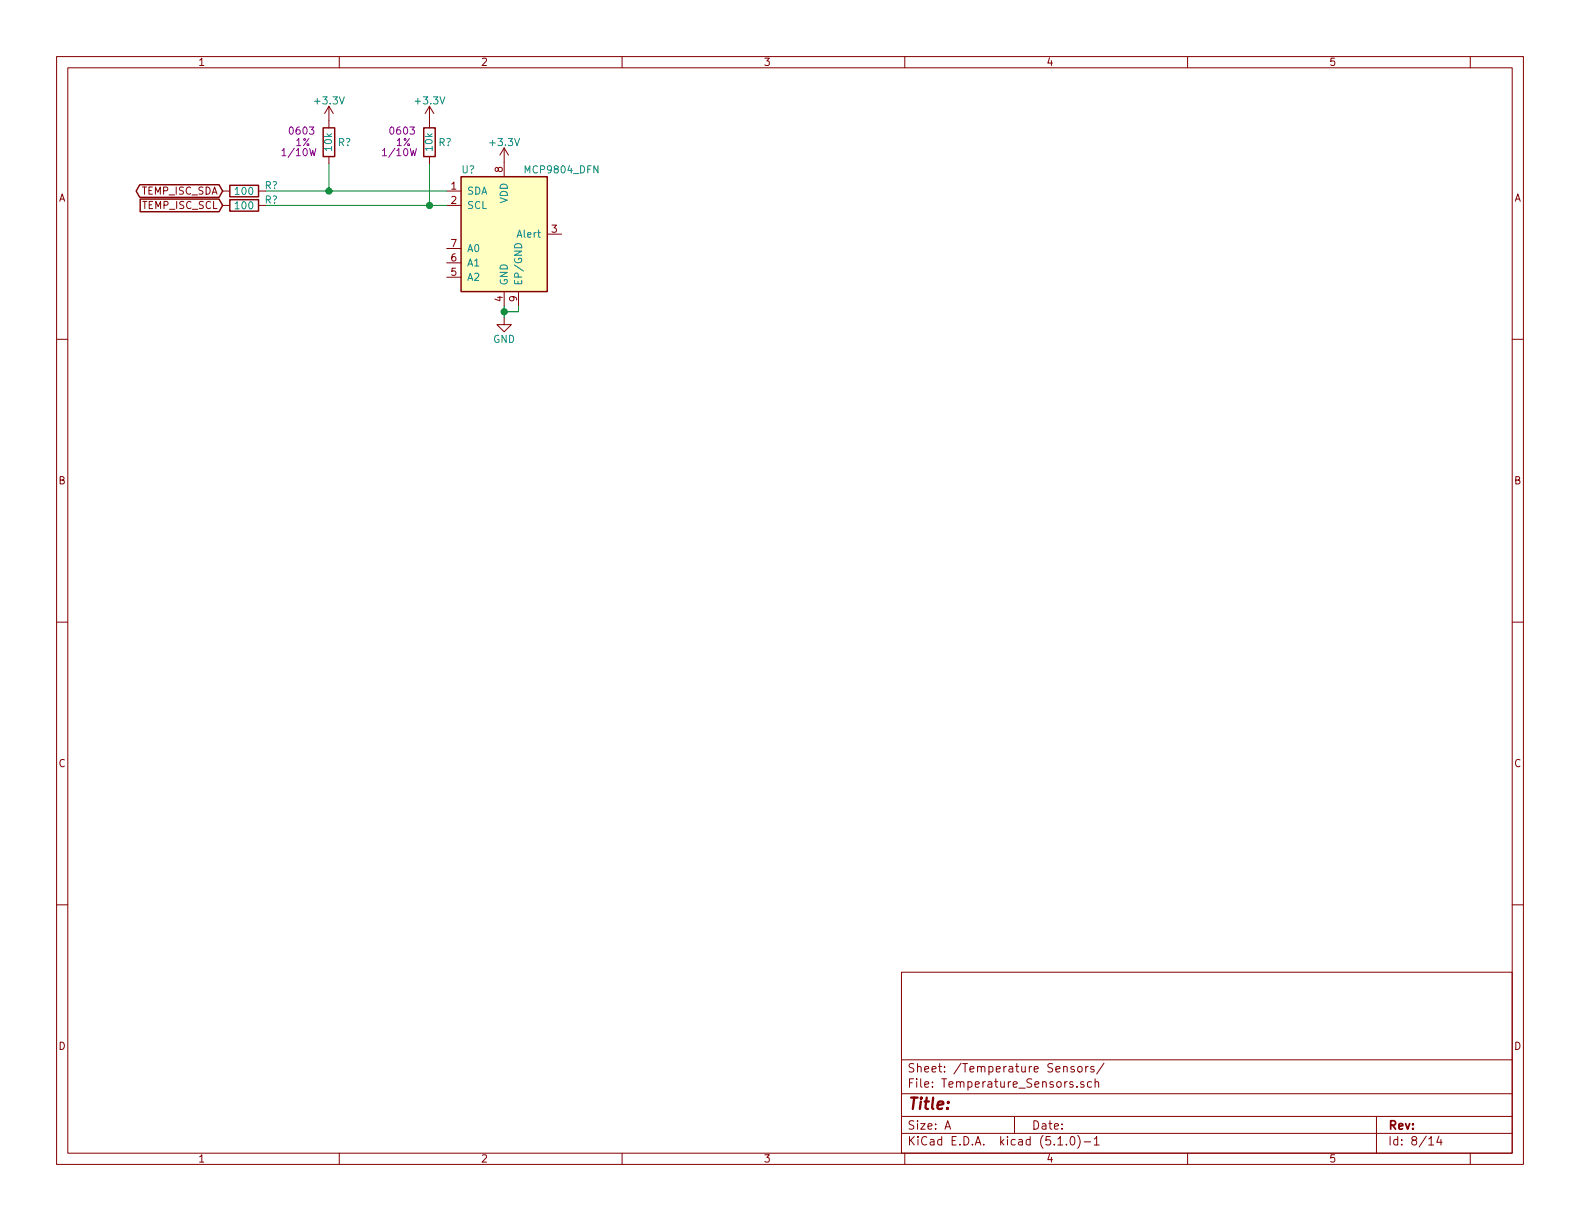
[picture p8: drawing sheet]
EESchema Schematic File Version 4
LIBS:VFD_Clock-cache
EELAYER 29 0
EELAYER END
$Descr A 11000 8500
encoding utf-8
Sheet 8 14
Title ""
Date ""
Rev ""
Comp ""
Comment1 ""
Comment2 ""
Comment3 ""
Comment4 ""
$EndDescr
$Comp
L Sensor_Temperature:MCP9804_DFN U?
U 1 1
P 3510 1630
F 0 "U?" H 3260 2080 50  0000 C CNN
F 1 "MCP9804_DFN" H 3910 2080 50  0000 C CNN
F 2 "Package_DFN_QFN:DFN-8-1EP_3x3mm_P0.65mm_EP1.55x2.4mm" H 2410 1130 50  0001 C CNN
F 3 "http://ww1.microchip.com/downloads/en/DeviceDoc/22203b.pdf" H 3260 2080 50  0001 C CNN
	1    3510 1630
	1    0    0    -1  
$EndComp
$Comp
L power:GND #PWR?
U 1 1
P 3510 2210
F 0 "#PWR?" H 3510 1960 50  0001 C CNN
F 1 "GND" H 3510 2060 50  0000 C CNN
F 2 "" H 3510 2210 50  0001 C CNN
F 3 "" H 3510 2210 50  0001 C CNN
	1    3510 2210
	1    0    0    -1  
$EndComp
Wire Wire Line
	3510 2210 3510 2170
Wire Wire Line
	3510 2170 3510 2130
Wire Wire Line
	3510 2170 3610 2170
Wire Wire Line
	3610 2170 3610 2130
Connection ~ 3510 2170
$Comp
L power:+3.3V #PWR?
U 1 1
P 3510 1130
F 0 "#PWR?" H 3510 980 50  0001 C CNN
F 1 "+3.3V" H 3510 1270 50  0000 C CNN
F 2 "" H 3510 1130 50  0001 C CNN
F 3 "" H 3510 1130 50  0001 C CNN
	1    3510 1130
	1    0    0    -1  
$EndComp
$Comp
L Custom_Library:R_Custom R?
U 1 1
P 2290 990
AR Path="/5BAAE1F3/5CB2CD24" Ref="R?"  Part="1" 
AR Path="/5BAAE1DC/5CB2CD24" Ref="R?"  Part="1" 
AR Path="/5CAD2DA3/5CB2CD24" Ref="R?"  Part="1" 
F 0 "R?" H 2230 990 50  0000 R CNN
F 1 "10k" V 2290 990 50  0000 C CNN
F 2 "Resistors_SMD:R_0603" H 2290 990 50  0001 C CNN
F 3 "" H 2290 990 50  0001 C CNN
F 4 "0603" H 2480 1070 50  0000 C CNN "display_footprint"
F 5 "1%" H 2470 990 50  0000 C CNN "Tolerance"
F 6 "1/10W" H 2500 920 50  0000 C CNN "Wattage"
F 7 "RMCF0603FT10K0CT-ND" H 2590 1390 60  0001 C CNN "Digi-Key PN"
	1    2290 990 
	-1   0    0    -1  
$EndComp
$Comp
L Custom_Library:R_Custom R?
U 1 1
P 2990 990
AR Path="/5BAAE1F3/5CB2CD2E" Ref="R?"  Part="1" 
AR Path="/5BAAE1DC/5CB2CD2E" Ref="R?"  Part="1" 
AR Path="/5CAD2DA3/5CB2CD2E" Ref="R?"  Part="1" 
F 0 "R?" H 2930 990 50  0000 R CNN
F 1 "10k" V 2990 990 50  0000 C CNN
F 2 "Resistors_SMD:R_0603" H 2990 990 50  0001 C CNN
F 3 "" H 2990 990 50  0001 C CNN
F 4 "0603" H 3180 1070 50  0000 C CNN "display_footprint"
F 5 "1%" H 3170 990 50  0000 C CNN "Tolerance"
F 6 "1/10W" H 3200 920 50  0000 C CNN "Wattage"
F 7 "RMCF0603FT10K0CT-ND" H 3290 1390 60  0001 C CNN "Digi-Key PN"
	1    2990 990 
	-1   0    0    -1  
$EndComp
$Comp
L power:+3.3V #PWR?
U 1 1
P 2990 840
F 0 "#PWR?" H 2990 690 50  0001 C CNN
F 1 "+3.3V" H 2990 980 50  0000 C CNN
F 2 "" H 2990 840 50  0001 C CNN
F 3 "" H 2990 840 50  0001 C CNN
	1    2990 840 
	1    0    0    -1  
$EndComp
$Comp
L power:+3.3V #PWR?
U 1 1
P 2290 840
F 0 "#PWR?" H 2290 690 50  0001 C CNN
F 1 "+3.3V" H 2290 980 50  0000 C CNN
F 2 "" H 2290 840 50  0001 C CNN
F 3 "" H 2290 840 50  0001 C CNN
	1    2290 840 
	1    0    0    -1  
$EndComp
Wire Wire Line
	2290 1140 2290 1330
Wire Wire Line
	2990 1140 2990 1430
Wire Wire Line
	2990 1430 3110 1430
$Comp
L Custom_Library:R_Custom R?
U 1 1
P 1700 1330
AR Path="/5BAAE2B6/5CB2CD4A" Ref="R?"  Part="1" 
AR Path="/5BB6CF6D/5CB2CD4A" Ref="R?"  Part="1" 
AR Path="/5BBE424C/5CB2CD4A" Ref="R?"  Part="1" 
AR Path="/5BAAE1DC/5CB2CD4A" Ref="R?"  Part="1" 
AR Path="/5CAD2DA3/5CB2CD4A" Ref="R?"  Part="1" 
F 0 "R?" V 1660 1190 50  0000 R CNN
F 1 "100" V 1700 1330 50  0000 C CNN
F 2 "Resistors_SMD:R_0603" H 1700 1330 50  0001 C CNN
F 3 "" H 1700 1330 50  0001 C CNN
F 4 "0603" V 1800 1330 50  0001 C CNN "display_footprint"
F 5 "1%" V 1900 1330 50  0001 C CNN "Tolerance"
F 6 "1/10W" V 2000 1330 50  0001 C CNN "Wattage"
F 7 "A106047CT-ND" H 2000 1730 60  0001 C CNN "Digi-Key PN"
	1    1700 1330
	0    -1   1    0   
$EndComp
$Comp
L Custom_Library:R_Custom R?
U 1 1
P 1700 1430
AR Path="/5BAAE2B6/5CB2CD54" Ref="R?"  Part="1" 
AR Path="/5BB6CF6D/5CB2CD54" Ref="R?"  Part="1" 
AR Path="/5BBE424C/5CB2CD54" Ref="R?"  Part="1" 
AR Path="/5BAAE1DC/5CB2CD54" Ref="R?"  Part="1" 
AR Path="/5CAD2DA3/5CB2CD54" Ref="R?"  Part="1" 
F 0 "R?" V 1660 1290 50  0000 R CNN
F 1 "100" V 1700 1430 50  0000 C CNN
F 2 "Resistors_SMD:R_0603" H 1700 1430 50  0001 C CNN
F 3 "" H 1700 1430 50  0001 C CNN
F 4 "0603" V 1800 1430 50  0001 C CNN "display_footprint"
F 5 "1%" V 1900 1430 50  0001 C CNN "Tolerance"
F 6 "1/10W" V 2000 1430 50  0001 C CNN "Wattage"
F 7 "A106047CT-ND" H 2000 1830 60  0001 C CNN "Digi-Key PN"
	1    1700 1430
	0    -1   1    0   
$EndComp
Wire Wire Line
	2290 1330 3110 1330
Wire Wire Line
	2290 1330 1850 1330
Connection ~ 2290 1330
Wire Wire Line
	1850 1430 2990 1430
Connection ~ 2990 1430
Text GLabel 1550 1330 0    50   BiDi ~ 0
TEMP_ISC_SDA
Text GLabel 1550 1430 0    50   Input ~ 0
TEMP_ISC_SCL
$EndSCHEMATC
